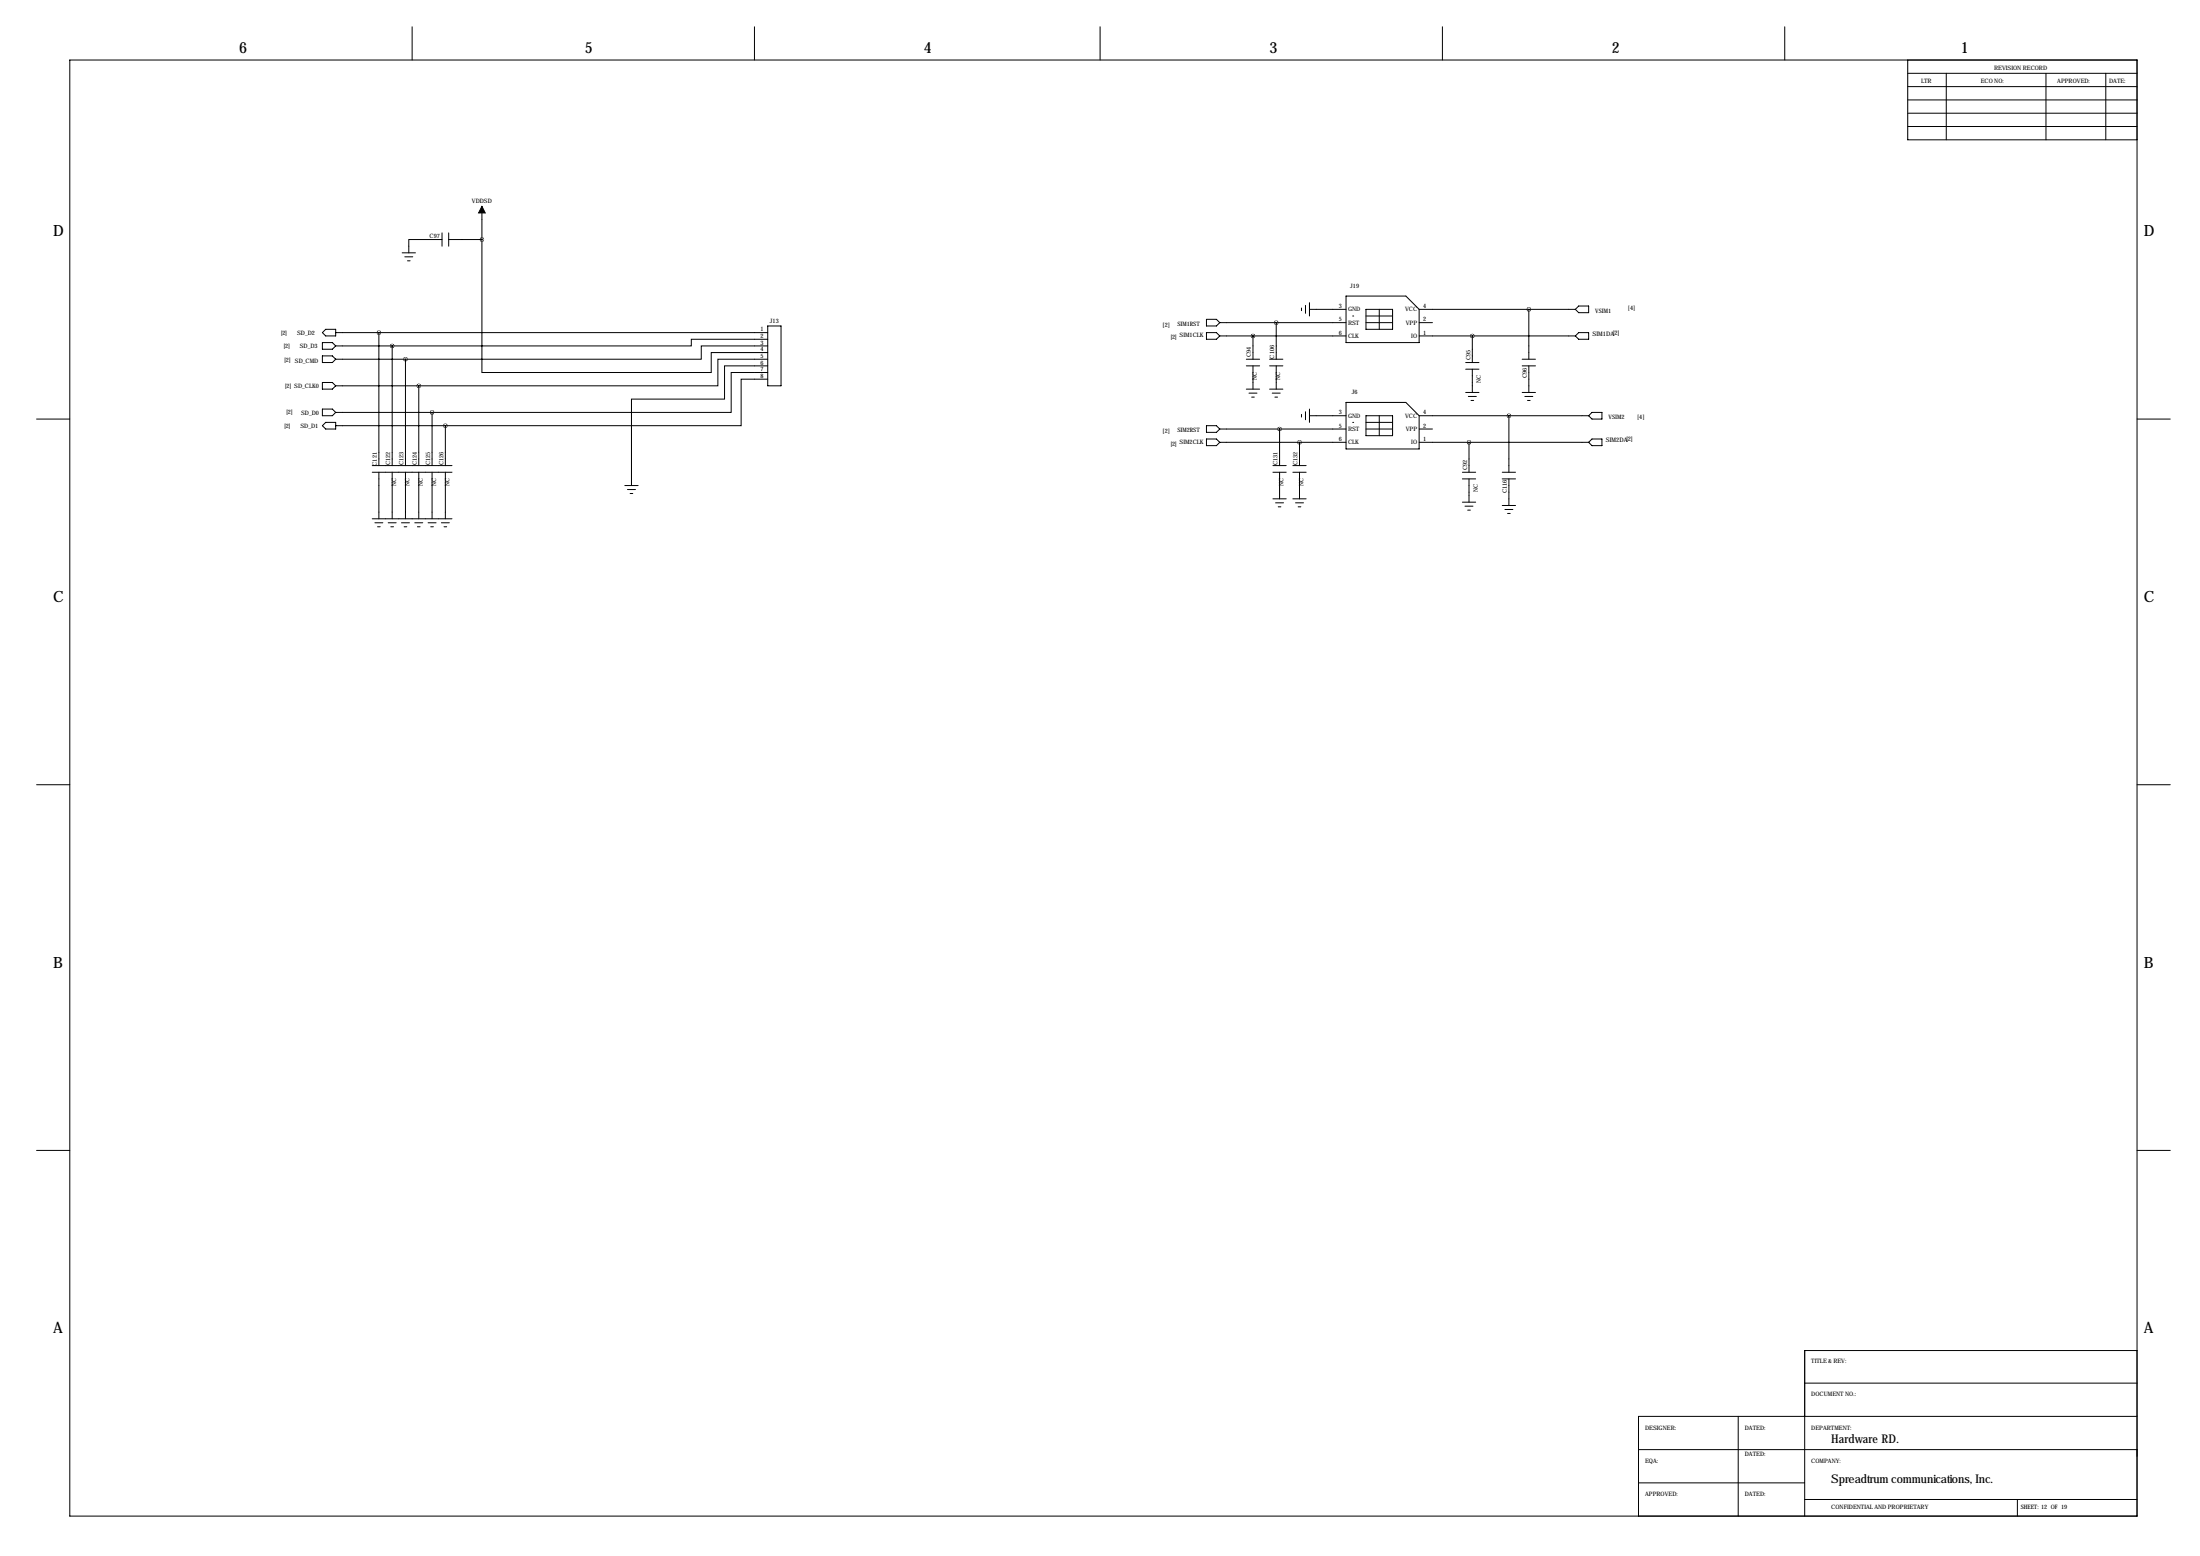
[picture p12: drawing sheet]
<svg xmlns="http://www.w3.org/2000/svg" width="841mm" height="594mm" viewBox="0 0 841 594" stroke-linecap="round" stroke-linejoin="round" font-family="sans-serif">
<g fill="none" stroke="#000" stroke-width=".38">
<path d="M157.5 10.2v12.7M288.3 10.2v12.7M420.4 10.2v12.7M551.2 10.2v12.7M682 10.2v12.7M26.7 22.9h789.9v556.3h-789.9zM729 38.2h87.6M729 22.9v30.5h87.6M729 33.1h87.6M729 28h87.6M743.7 28v25.4M781.8 28v25.4"/>
<path d="M804.7 28v25.4M729 48.3h87.6M729 43.3h87.6M184.1 78.8v12.7M153.7 96.6h5M154.7 98.1h3M155.7 99.6h1M168.9 91.5h-12.7v5.1M168.9 89v5.1M171.4 91.5h12.7M171.4 89v5.1M184.1 91.5v50.8h87.7v-7.6h21.6"/>
<path d="M497.3 117.7v1M498.9 116.7v3M500.4 118.2h13.9M500.4 115.6v5.1M514.3 113.1h22.9l5.1 5.1v12.7h-28zM522 118.2h10.1v7.6h-10.1zM527 118.2v7.6M542.3 118.2h59.7M584.2 118.2v19M603.2 116.9h3.9v2.6h-3.9l-1.2-1.3zM123.2 130.9h3.8l1.3 1.3-1.3 1.2h-3.8zM123.2 136h3.8l1.3 1.2-1.3 1.3h-3.8z"/>
<path d="M124.5 125.8h3.8v2.5h-3.8l-1.3-1.2zM128.3 137.2h26.6M128.3 127.1h165.1M128.3 132.2h21.6M144.8 127.1v50.8M149.9 132.2v45.7M154.9 137.2v40.7M293.4 137.2h-19.1v10.2h-114.3M293.4 132.2h-25.4v5h-113.1M293.4 129.6h-29.2v2.6h-114.3M293.4 139.8h-16.5v12.7h-35.6v33M293.4 124.5h5v22.9h-5z"/>
<path d="M461 122h3.8l1.3 1.3-1.3 1.2h-3.8zM461 127.1h3.8l1.3 1.2-1.3 1.3h-3.8zM466.1 123.3h48.2M466.1 128.3h48.2M476.2 137.2h5.1M476.2 139.8h5.1M478.8 128.3v8.9M478.8 139.8v8.9M485.1 137.2h5.1M485.1 139.8h5.1M487.7 123.3v13.9M487.7 139.8v8.9"/>
<path d="M516.9 120.7h.1M522 120.7h10.1M522 123.3h10.1M542.3 123.3h5.1M542.3 128.3h59.7M560.1 138.5h5M562.6 128.3v10.2M581.7 137.2h5M581.7 139.8h5M584.2 139.8v10.1M603.2 127.1h3.9v2.5h-3.9l-1.2-1.3zM123.2 156.3h3.8l1.3 1.3-1.3 1.2h-3.8z"/>
<path d="M123.2 146.1h3.8l1.3 1.3-1.3 1.3h-3.8zM128.3 147.4h31.7M128.3 157.6h36.8M160 147.4v30.5M165.1 157.6v20.3M293.4 142.3h-14v15.3h-114.3M293.4 144.9h-10.2v17.7h-113M476.2 148.7h5.1M477.3 150.2h3M478.3 151.7h1M485.1 148.7h5.1M486.2 150.2h3"/>
<path d="M487.2 151.7h1M497.3 158.3v1M498.9 157.3v3M500.4 158.8h13.9M500.4 156.3v5.1M514.3 153.7h22.9l5.1 5.1v12.7h-28zM522 158.8h10.1v7.6h-10.1zM527 158.8v7.6M542.3 158.8h64.8M560.1 141h5M560.1 149.9h5M561.1 151.5h3"/>
<path d="M562.1 153h1M562.6 141v8.9M576.6 158.8v21.6M581.7 149.9h5M582.7 151.5h3M583.7 153h1M608.3 157.6h3.8v2.5h-3.8l-1.2-1.3zM14 160.1h12.7M124.5 161.4h3.8v2.5h-3.8l-1.3-1.3zM128.3 162.6h41.9M142.2 177.9h30.5M170.2 162.6v15.3"/>
<path d="M461 162.6h3.8l1.3 1.3-1.3 1.3h-3.8zM461 167.7h3.8l1.3 1.3-1.3 1.3h-3.8zM466.1 163.9h48.2M466.1 169h48.2M486.4 177.9h5.1M488.9 163.9v14M494 177.9h5.1M496.6 169v8.9M516.9 161.4h.1M522 161.4h10.1M522 163.9h10.1M542.3 163.9h5.1"/>
<path d="M542.3 169h64.8M561.3 169v11.4M607.1 169l1.2-1.3h3.8v2.6h-3.8zM816.6 160.1h12.7M142.2 180.4h30.5M142.2 198.2h30.5M143.3 199.7h3M144.8 180.4v17.8M148.3 199.7h3.1M149.9 180.4v17.8M153.4 199.7h3.1M154.9 180.4v17.8"/>
<path d="M158.5 199.7h3M160 180.4v17.8M163.6 199.7h3M165.1 180.4v17.8M168.7 199.7h3M170.2 180.4v17.8M238.8 185.5h5M239.8 187h3M240.8 188.5h1M486.4 180.4h5.1M486.4 190.6h5.1M487.4 192.1h3.1"/>
<path d="M488.4 193.6h1.1M488.9 180.4v10.2M494 180.4h5.1M494 190.6h5.1M495 192.1h3.1M496.1 193.6h1M496.6 180.4v10.2M558.8 180.4h5.1M558.8 183h5.1M558.8 191.8h5.1M559.8 193.4h3.1M560.8 194.9h1"/>
<path d="M561.3 183v8.8M574 180.4h5.1M574 183h5.1M574 193.1h5.1M575.1 194.6h3M576.1 196.2h1M576.6 183v10.1M144.3 201.2h1M149.4 201.2h1M154.4 201.2h1M159.5 201.2h1M164.6 201.2h1"/>
<path d="M169.7 201.2h1M14 299.8h12.7M816.6 299.8h12.7M14 439.5h12.7M816.6 439.5h12.7M816.6 515.9h-127v63.3M689.6 528.4h127M626.1 553.8h63.3M664.2 541.1v38.1M689.6 553.8h127M816.6 541.1h-190.5v38.1M626.1 566.5h63.5"/>
<path d="M689.6 572.8h127M770.9 572.8v6.4"/>
</g>
<path d="M184.1 78.8l1.3 2.6h-2.5z" fill="#000" stroke="#000" stroke-width=".38"/>
<path d="M184.1 91.5a.05 .05 0 0 0 .1 0 .05 .05 0 0 0-.1 0zM488.9 163.9a.05 .05 0 0 0 .1 0 .05 .05 0 0 0-.1 0zM144.7 127.1a.05 .05 0 0 0 .1 0 .05 .05 0 0 0-.1 0zM149.8 132.2a.05 .05 0 0 0 .1 0 .05 .05 0 0 0-.1 0zM154.9 137.2a.05 .05 0 0 0 .1 0 .05 .05 0 0 0-.1 0zM160 147.4a.05 .05 0 0 0 .1 0 .05 .05 0 0 0-.1 0zM165 157.6a.1 .1 0 0 0 .2 0 .1 .1 0 0 0-.2 0zM170.1 162.6a.05 .05 0 0 0 .1 0 .05 .05 0 0 0-.1 0zM478.7 128.3a.05 .05 0 0 0 .1 0 .05 .05 0 0 0-.1 0zM584.1 118.2a.1 .1 0 0 0 .2 0 .1 .1 0 0 0-.2 0zM562.6 128.3a.05 .05 0 0 0 .1 0 .05 .05 0 0 0-.1 0zM487.6 123.3a.05 .05 0 0 0 .1 0 .05 .05 0 0 0-.1 0zM561.3 169a.05 .05 0 0 0 .1 0 .05 .05 0 0 0-.1 0zM496.5 169a.05 .05 0 0 0 .1 0 .05 .05 0 0 0-.1 0zM576.5 158.8a.05 .05 0 0 0 .1 0 .05 .05 0 0 0-.1 0z" fill="#000" stroke="#000" stroke-width="1.5"/>
<g font-size="5.9">
<text x="91.4" y="20.4">6</text>
<text x="223.5" y="20.4">5</text>
<text x="353.1" y="20.4">4</text>
<text x="485.1" y="20.4">3</text>
<text x="615.9" y="20.4">2</text>
<text x="749.3" y="20.4">1</text>
<text x="20.3" y="90.2">D</text>
<text x="819.1" y="90.2">D</text>
<text x="20.3" y="229.9">C</text>
<text x="819.1" y="229.9">C</text>
<text x="20.3" y="369.6">B</text>
<text x="819.1" y="369.6">B</text>
<text x="20.3" y="509.3">A</text>
<text x="819.1" y="509.3">A</text>
</g>
<g font-size="4.6">
<text x="699.8" y="551.3">Hardware RD.</text>
<text x="699.8" y="566.5">Spreadtrum communications, Inc.</text>
</g>
<g font-size="2.4">
<text x="608.6" y="128.3">SIM1DA[2]</text>
<text x="613.7" y="169">SIM2DA[2]</text>
</g>
<g font-size="2.3">
<text x="762" y="26.7">REVISION RECORD</text>
<text x="734.1" y="31.8">LTR</text>
<text x="756.9" y="31.8">ECO NO:</text>
<text x="786.1" y="31.8">APPROVED:</text>
<text x="805.9" y="31.8">DATE:</text>
<text x="180.3" y="77.5">VDDSD</text>
<text x="164.1" y="90.7">C97</text>
<text x="515.9" y="110.1">J19</text>
<text x="511.6" y="117.7">3</text>
<text x="515.1" y="118.9">GND</text>
<text x="536.9" y="118.9">VCC</text>
<text x="543.8" y="117.7">4</text>
<text x="609.6" y="119.5">VSIM1</text>
<text x="622.1" y="118.5">[4]</text>
<text x="294.2" y="123.5">J13</text>
<text x="444.3" y="124.9">[2]</text>
<text x="449.9" y="124.5">SIM1RST</text>
<text x="511.6" y="122.8">5</text>
<text x="515.1" y="124">RST</text>
<text x="537.2" y="124">VPP</text>
<text x="543.8" y="122.8">2</text>
<text x="107.4" y="127.8">[2]</text>
<text x="113.5" y="128.1">SD_D2</text>
<text x="290.7" y="126.6">1</text>
<text x="290.7" y="129.1">2</text>
<text x="290.7" y="131.6">3</text>
<text x="447.3" y="129.6">[2]</text>
<text x="450.8" y="128.9">SIM1CLK</text>
<text x="511.6" y="127.8">6</text>
<text x="515.1" y="129.1">CLK</text>
<text x="539.3" y="129.1">IO</text>
<text x="543.8" y="127.8">1</text>
<text x="108.5" y="132.9">[2]</text>
<text x="114.6" y="132.9">SD_D3</text>
<text x="290.7" y="134.2">4</text>
<text x="290.7" y="136.7">5</text>
<text x="478" y="136.4" transform="rotate(-90 478 136.4)">C94</text>
<text x="486.9" y="137" transform="rotate(-90 486.9 137)">C106</text>
<text x="561.8" y="137.7" transform="rotate(-90 561.8 137.7)">C95</text>
<text x="108.8" y="138.3">[2]</text>
<text x="112.7" y="138.5">SD_CMD</text>
<text x="290.7" y="139.3">6</text>
<text x="290.7" y="141.8">7</text>
<text x="109" y="148.4">[2] SD_CLK0</text>
<text x="290.7" y="144.3">8</text>
<text x="480.3" y="145.2" transform="rotate(-90 480.3 145.2)">NC</text>
<text x="489.2" y="145.2" transform="rotate(-90 489.2 145.2)">NC</text>
<text x="565.9" y="146.2" transform="rotate(-90 565.9 146.2)">NC</text>
<text x="583.4" y="144.5" transform="rotate(-90 583.4 144.5)">C96</text>
<text x="516.5" y="150.7">J6</text>
<text x="109.5" y="158.3">[2]</text>
<text x="115.1" y="158.6">SD_D0</text>
<text x="511.6" y="158.3">3</text>
<text x="515.1" y="159.6">GND</text>
<text x="536.9" y="159.6">VCC</text>
<text x="543.8" y="158.3">4</text>
<text x="614.7" y="160.1">VSIM2</text>
<text x="625.6" y="159.9">[4]</text>
<text x="108.7" y="163.4">[2]</text>
<text x="114.8" y="163.6">SD_D1</text>
<text x="444.3" y="165.5">[2]</text>
<text x="449.9" y="165.2">SIM2RST</text>
<text x="511.6" y="163.4">5</text>
<text x="515.1" y="164.7">RST</text>
<text x="537.2" y="164.7">VPP</text>
<text x="543.8" y="163.4">2</text>
<text x="447.3" y="170.3">[2]</text>
<text x="450.8" y="169.5">SIM2CLK</text>
<text x="511.6" y="168.5">6</text>
<text x="515.1" y="169.7">CLK</text>
<text x="539.3" y="169.7">IO</text>
<text x="543.8" y="168.5">1</text>
<text x="144" y="177.9" transform="rotate(-90 144 177.9)">C121</text>
<text x="149.1" y="177.6" transform="rotate(-90 149.1 177.6)">C122</text>
<text x="154.2" y="177.6" transform="rotate(-90 154.2 177.6)">C123</text>
<text x="159.3" y="177.6" transform="rotate(-90 159.3 177.6)">C124</text>
<text x="164.3" y="177.6" transform="rotate(-90 164.3 177.6)">C125</text>
<text x="169.4" y="177.6" transform="rotate(-90 169.4 177.6)">C126</text>
<text x="488.2" y="177.6" transform="rotate(-90 488.2 177.6)">C131</text>
<text x="495.8" y="177.6" transform="rotate(-90 495.8 177.6)">C132</text>
<text x="560.6" y="179.6" transform="rotate(-90 560.6 179.6)">C92</text>
<text x="151.4" y="185.8" transform="rotate(-90 151.4 185.8)">NC</text>
<text x="156.5" y="185.8" transform="rotate(-90 156.5 185.8)">NC</text>
<text x="161.6" y="185.8" transform="rotate(-90 161.6 185.8)">NC</text>
<text x="166.6" y="185.8" transform="rotate(-90 166.6 185.8)">NC</text>
<text x="171.7" y="185.8" transform="rotate(-90 171.7 185.8)">NC</text>
<text x="490.5" y="185.8" transform="rotate(-90 490.5 185.8)">NC</text>
<text x="498.1" y="185.8" transform="rotate(-90 498.1 185.8)">NC</text>
<text x="564.7" y="188.1" transform="rotate(-90 564.7 188.1)">NC</text>
<text x="575.8" y="188.3" transform="rotate(-90 575.8 188.3)">C116</text>
<text x="692.1" y="520.8">TITLE &amp; REV:</text>
<text x="692.1" y="533.5">DOCUMENT NO.:</text>
<text x="628.6" y="546.2">DESIGNER:</text>
<text x="666.7" y="546.2">DATED:</text>
<text x="692.1" y="546.2">DEPARTMENT:</text>
<text x="666.7" y="556.3">DATED:</text>
<text x="628.6" y="558.9">EQA:</text>
<text x="692.1" y="558.9">COMPANY:</text>
<text x="628.6" y="571.6">APPROVED:</text>
<text x="666.7" y="571.6">DATED:</text>
<text x="699.8" y="576.7">CONFIDENTIAL AND PROPRIETARY</text>
<text x="772.2" y="576.7">SHEET: 12 OF 19</text>
</g>
</svg>
